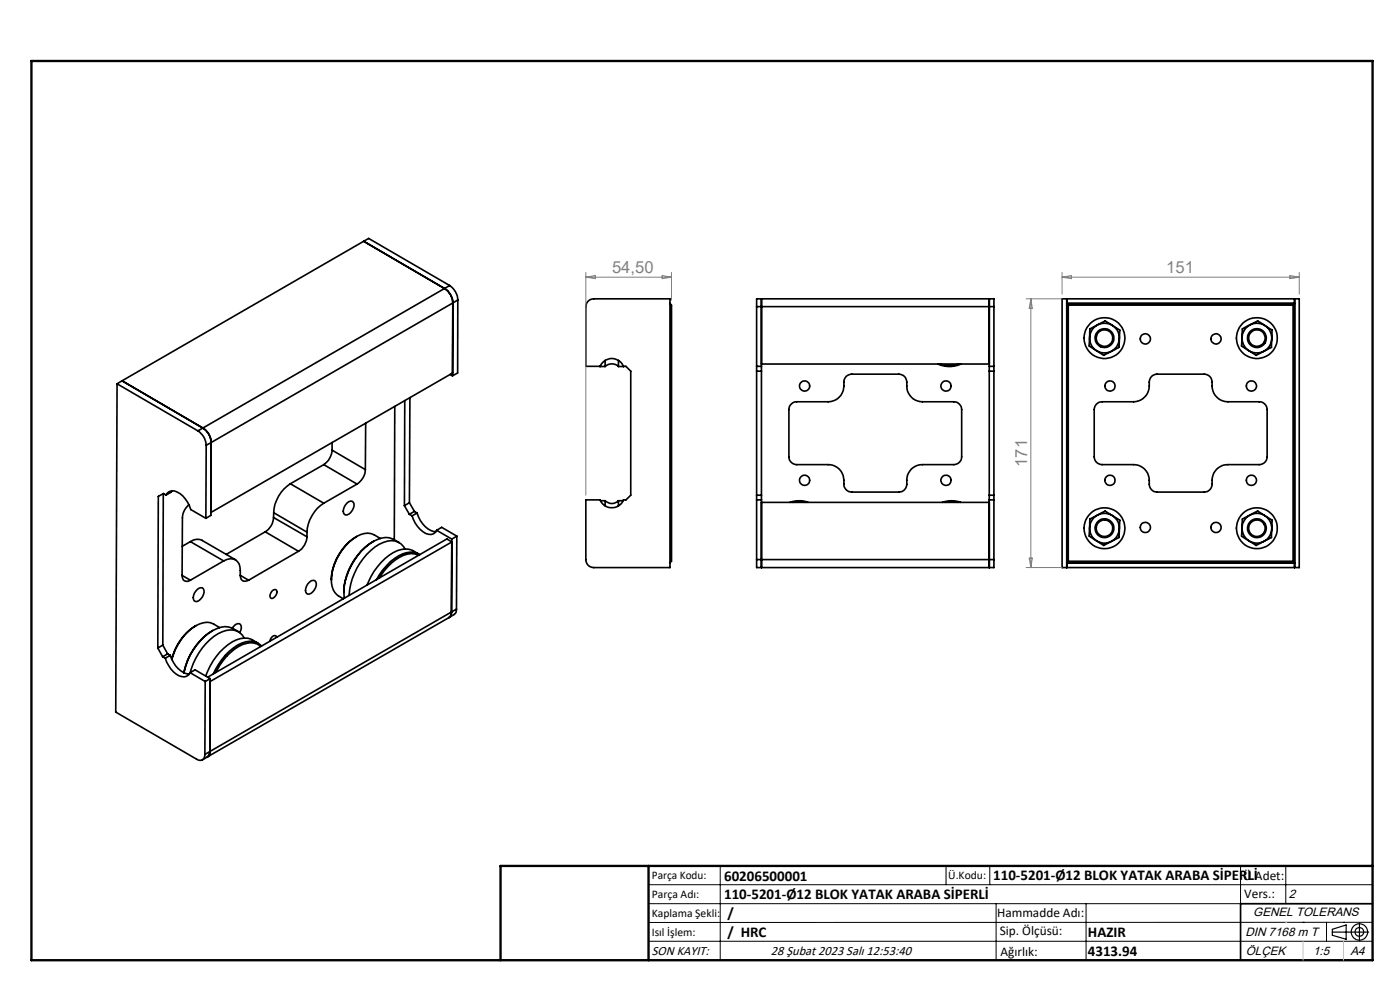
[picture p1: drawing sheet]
<svg xmlns="http://www.w3.org/2000/svg" width="297mm" height="210mm" viewBox="0 0 297 210" stroke-linecap="round" stroke-linejoin="round" font-family="sans-serif">
<g fill="none" stroke="#000" stroke-width=".35">
<path d="M77.2 51.2l17.1 10M77.2 51.2l1-.6 17.2 10M77.2 51.2l-51.3 29.6M94.3 61.2a3.7 3.7 0 0 1 1.8 3.1M94.3 61.2l-51.3 29.6M95.4 60.6a3.9 3.9 0 0 1 1.7 3M95.4 60.6l-1.1 .6M95.5 79.4l.5 .3M96.1 64.3l-.1 15.4M96.1 64.3l-51.3 29.6M96.1 64.3l-.1 14.8-51.3 29.6M97.1 63.6l-1 .7"/>
<path d="M97.1 63.6v15.5l-1.1 .6M124.8 63.9l.5-.4 .7-.1h16.1v57h-16.1a1.69 1.69 0 0 1-1.7-1.7v-12.7h3a2.66 2.66 0 0 0 2.5 1.7 2.66 2.66 0 0 0 2.5-1.7h.5l1-1v-26.3l-1-1h-.5a2.66 2.66 0 0 0-2.5-1.7 2.66 2.66 0 0 0-2.5 1.7h-3v-12.7l.1-.6zM127.2 77.7h.1M127.3 77.7h1.1M127.3 77.7h.1M128.4 77.7a2.05 2.05 0 0 1 2.8 0M128.4 76.4v1.3M131.2 76.4v1.3M131.2 77.7h1.1M132.3 77.7h.1M142.1 64.4l.4 .3v54.4l-.4 .3M160.5 65v-1.6h50.4v1.6"/>
<path d="M160.5 77.7h1M160.5 65v53.7M160.5 65h50.4M160.5 78.7h1M161.5 63.4v57M161.5 77.2h48.4M198.9 77.2a5.9 5.9 0 0 0 4.9 0M199.4 77.2l1 .3a5.6 5.6 0 0 0 3-.3M209.9 63.4v57M209.9 77.7h1M209.9 78.7h1M210.9 65v53.7"/>
<path d="M225.3 63.4h50.3v57h-50.3zM226.3 63.4v57M226.6 64.7v54.4M226.6 64.7l-.3-.3h48.3l-.3 .3M226.6 64.7h47.7M231.2 69.8l3.3-1.7 1.4 .9 1.7 1-.2 3.7-3.3 1.7-3-2zM263.6 69.8l3.2-1.7 .7 .4 2.4 1.5-.2 3.7-3.2 1.7-2.3-1.5-.8-.5zM274.3 64.7v54.4M274.6 63.4v57M24.8 81.4l-.2 69.7 17.1 9.9a1.07 1.07 0 0 0 1.2 .2 1.07 1.07 0 0 0 .6-1.2M24.8 81.4l17.2 10M25.9 80.8l-1.1 .6"/>
<path d="M25.9 80.8l17.1 10M42 91.4a3.8 3.8 0 0 1 1.7 3.1M43 90.8a3.7 3.7 0 0 1 1.8 3.1M43 90.8l-1 .6M43.7 94.5v15.5M44.8 93.9l-1.1 .6M44.8 93.9l-.1 15.4-1 .7M68.7 98.6l7 4.1M68.7 98.6l-7.1 4M70.4 95.5a4.1 4.1 0 0 1-1.7 3.1M70.4 95.5l7.1 4.1M70.4 93.9v1.6"/>
<path d="M77.5 99.6a3.8 3.8 0 0 1-1.8 3.1M77.6 89.8l-.1 9.8M83.7 86.2l-.1 28.3M85.9 85l-.1 22.3M87 84.3l-.1 22.3M167.9 85.7l.5-.4 .6-.1h6.7a3.5 3.5 0 0 0 3.3-4.1 1.63 1.63 0 0 1 1.7-1.7h10a1.87 1.87 0 0 1 1.7 2.5 3.3 3.3 0 0 0 3.3 3.3h6.7a1.69 1.69 0 0 1 1.6 1.7v10a1.69 1.69 0 0 1-1.6 1.7h-6.7a3.4 3.4 0 0 0-3.3 4.1 1.69 1.69 0 0 1-1.7 1.7h-10a1.63 1.63 0 0 1-1.7-1.7 3.5 3.5 0 0 0-3.3-4.1h-6.7a1.69 1.69 0 0 1-1.6-1.7v-10l.1-.7zM232.6 85.7l.6-.4 .6-.1h6.7a3.5 3.5 0 0 0 3.3-4.1 1.69 1.69 0 0 1 1.7-1.7h10a1.88 1.88 0 0 1 1.6 2.5 3.4 3.4 0 0 0 3.4 3.3h6.6a1.69 1.69 0 0 1 1.7 1.7v10a1.69 1.69 0 0 1-1.7 1.7h-6.6a3.4 3.4 0 0 0-3.4 4.1 1.69 1.69 0 0 1-1.6 1.7h-10a1.88 1.88 0 0 1-1.7-2.5 3.3 3.3 0 0 0-3.3-3.3h-6.7a1.69 1.69 0 0 1-1.7-1.7v-10l.2-.7zM34.6 104.7l-.1 32.1M35.2 105a1.84 1.84 0 0 1 3-.3 6.7 6.7 0 0 1 2.3 3.4l3.2 1.9M35.2 105l-.5-.3-1.1 .6-.1 32.2M36.4 104.1l-.1 .3-1.1 .6M40.1 107.1l-.9 1-.5 1.3-.1 12.7"/>
<path d="M40.4 114.9a2.36 2.36 0 0 1 2.5-.3l7.1 4.1M40.4 114.9l7 4.1M40.4 114.9l-1.7 1M47.4 119a2.15 2.15 0 0 1 2.6-.3 2.15 2.15 0 0 1 1 2.3v1.1M47.4 119l-7 4.1M56.3 112.8l7 4.1M56.3 112.8l-8.3 4.8M58 109.8a3.7 3.7 0 0 1-1.7 3M58 109.8l7.1 4.1M58.1 108.8l7 4.1M58.1 108.8l-.1 1M61.6 102.6a7.8 7.8 0 0 0-3.5 6.2"/>
<path d="M61.6 102.6l7.1 4.1M63.3 116.9l-10.6 6.2M65.1 113.9a3.9 3.9 0 0 1-1.8 3M65.1 112.9v1M68.7 106.7a7.9 7.9 0 0 0-3.6 6.2M73.7 106.6a.78 .78 0 0 1 .8-.3 .78 .78 0 0 1 .6 .6 2.3 2.3 0 0 1-1.8 2.3 1.38 1.38 0 0 1 0-2.2zM75.7 113.8a11.3 11.3 0 0 0-5.4 9.2M75.7 102.7l-7 4M79.2 114.8a13.2 13.2 0 0 0-6.2 10.8M80.7 114.2a4.1 4.1 0 0 0-5.8 .1 11.7 11.7 0 0 0-4.6 9.3 3.8 3.8 0 0 0 2.5 3.4M84.7 115.1a4.4 4.4 0 0 0-5.4-.3 13.5 13.5 0 0 0-6.3 11.6l.1 .5M85.8 107.3l1.1 1.8"/>
<path d="M85.9 116.4a3.4 3.4 0 0 0-4.6-1.3 13.2 13.2 0 0 0-7.1 9.9l-.1 1.3M86.9 109.1l.5 .3M86.9 106.6l-1.1 .7M86.9 106.6l1 1.9M87.4 109.4a5.7 5.7 0 0 0 3.5 3.9 1.43 1.43 0 0 0 1.7-.8M87.9 108.5l-1 .6M87.9 108.5l.6 .3M88.5 108.8a5 5 0 0 0 4 4M88.5 108.8l-1.1 .6M88.8 117.8a4 4 0 0 0-4 .4 12.4 12.4 0 0 0-4.3 4.4M88.8 117.5a4.7 4.7 0 0 0-6.2 .3 14.6 14.6 0 0 0-4.7 6.3M89 117.7a4 4 0 0 0-4.4 .2 13.1 13.1 0 0 0-4.7 5.1"/>
<path d="M92.6 112.5l3.2 1.9M92.6 112.5l1.1-.6 3.2 1.8M95.8 114.4v15.4M96.9 113.7l-1.1 .7M96.9 113.7l-.1 15.5M127.4 106.2h1M128.4 106.2a1.96 1.96 0 0 0 2.8 0M128.4 106.2v1.1M131.2 106.2v1.1M131.2 106.2h1M160.5 118.7v1.7h50.4v-1.7M160.5 106h1"/>
<path d="M160.5 118.7h50.4M160.5 105h1M161.5 106.6h48.4M167.6 106.6l.8-.3a5.4 5.4 0 0 1 3.1 .3M168.2 106.6l1.3-.2 1.4 .2M199.9 106.6l.1-.1a5.6 5.6 0 0 1 3.8 .1M200.5 106.6l1.1-.2 1.6 .2M209.9 106h1M209.9 105h1M226.6 119.1l-.3 .3h48.3l-.3-.3M226.6 119.1h47.7M231.2 110.1l3.3-1.7 3.1 1.9-.2 3.7-3.3 1.7-3-2z"/>
<path d="M263.6 110.1l3.2-1.7 3.1 1.9-.2 3.7-3.2 1.7-2.3-1.4-.8-.6zM33.5 137.5l1 1.8M34.5 139.3l.6 .3M34.5 136.8l-1 .7M34.5 136.8l1.1 1.9M35.1 139.6a5.7 5.7 0 0 0 3.5 3.9 1.48 1.48 0 0 0 1.7-.8M35.6 138.7l-1.1 .6M35.6 138.7l.5 .3M36.1 139a5.1 5.1 0 0 0 4 4M36.1 139l-1 .6M38.6 122.1a1.07 1.07 0 0 0 .5 1.1 1.07 1.07 0 0 0 1.3-.1M38.6 122.1l1.8 1"/>
<path d="M41.6 132.7a11.2 11.2 0 0 0-5.2 7.1M41.9 125a.78 .78 0 0 1 1-.3 .78 .78 0 0 1 .4 1 2.19 2.19 0 0 1-1.8 1.9 .88 .88 0 0 1-.4-1.3l.1-.5zM45.1 133.7a13.4 13.4 0 0 0-6.1 9 13.5 13.5 0 0 1 7-9.4 4.3 4.3 0 0 1 4.6 .7M46.6 133.1a4 4 0 0 0-5.1-.4 11.9 11.9 0 0 0-5 7.2M49.2 133.2a1.22 1.22 0 0 1 1.8-.7 1.66 1.66 0 0 1-.1 1.7M51 122.1a1.08 1.08 0 0 0 .5 1.1 1.08 1.08 0 0 0 1.2-.1M51 122.1l1.7 1M51.8 135.4a3.3 3.3 0 0 0-4.7-1.4 13.2 13.2 0 0 0-6.7 8.7M54.8 136.4a4.7 4.7 0 0 0-6.4 .4 14.3 14.3 0 0 0-4.8 6.6M55.3 137.1a3.8 3.8 0 0 0-4.7 .1 12.7 12.7 0 0 0-4.8 5.5M55.5 137a3.5 3.5 0 0 0-4.2-.6 12.5 12.5 0 0 0-6 6.5M57.7 125.4l.3-.3h.5a1.2 1.2 0 0 1-1 1.8 1.03 1.03 0 0 1 .2-1.5z"/>
<path d="M58.7 135.2l-.2-.3a1.2 1.2 0 0 0-1.2 1.1M65.3 123.8a1.06 1.06 0 0 1 1.7-.4 2.14 2.14 0 0 1-1.7 2.6 1.38 1.38 0 0 1 0-2.2zM95.3 131l-51.3 29.5M95.8 129.8l-.2 .7-.3 .5M95.8 129.8l-51.3 29.6M96.8 129.2a1.1 1.1 0 0 1-.5 1.1l-1 .7M96.8 129.2l-1 .6M40.3 142.7l3.2 1.9M40.3 142.7l1.1-.6 3.2 1.9M43.5 144.6v15.4M44.1 143.6l50.7-29.3 1 .7-51.2 29.6M44.5 159.4l-.1 .7-.4 .4"/>
<path d="M44.5 159.4l-1 .6M44.6 144l-1.1 .6M44.6 144l-.1 15.4M44 160.5l-1.1 .7M291.2 191.7h-28v12"/>
<circle cx="234.3" cy="71.7" r="3.2"/>
<circle cx="234.3" cy="71.7" r="1.74"/>
<circle cx="234.3" cy="71.7" r="2.01"/>
<circle cx="234.3" cy="71.7" r="4.3"/>
<circle cx="243" cy="71.9" r="1.08"/>
<circle cx="258" cy="71.9" r="1.08"/>
<circle cx="266.6" cy="71.7" r="4.3"/>
<circle cx="266.6" cy="71.7" r="2.01"/>
<circle cx="266.6" cy="71.7" r="1.76"/>
<circle cx="266.6" cy="71.7" r="3.2"/>
<circle cx="170.7" cy="81.9" r="1.08"/>
<circle cx="200.7" cy="81.9" r="1.08"/>
<circle cx="235.5" cy="81.9" r="1.09"/>
<circle cx="265.5" cy="81.9" r="1.08"/>
<circle cx="170.7" cy="101.9" r="1.08"/>
<circle cx="200.7" cy="101.9" r="1.08"/>
<circle cx="234.3" cy="112" r="3.2"/>
<circle cx="234.3" cy="112" r="2"/>
<circle cx="234.3" cy="112.1" r="1.75"/>
<circle cx="234.3" cy="112.1" r="4.3"/>
<circle cx="235.5" cy="101.9" r="1.09"/>
<circle cx="243" cy="111.9" r="1.08"/>
<circle cx="258" cy="111.9" r="1.08"/>
<circle cx="265.5" cy="101.9" r="1.08"/>
<circle cx="266.6" cy="112.1" r="4.3"/>
<circle cx="266.6" cy="112.1" r="1.75"/>
<circle cx="266.6" cy="112.1" r="1.99"/>
<circle cx="266.6" cy="112.1" r="3.2"/>
</g>
<g fill="none" stroke="#000" stroke-width=".25">
<path d="M282.6 197.7h7.8M282.6 197.1l3-.9v3l-3-.8zM288.4 195.8v3.8M106.2 203.7h185"/>
<circle cx="288.4" cy="197.7" r="1.74"/>
<circle cx="288.4" cy="197.7" r=".93"/>
</g>
<g fill="none" stroke="#000" stroke-width=".21">
<path d="M137.6 187.7h153.6M137.6 191.7h153.6M137.6 199.7h153.6M152.8 183.7v20M200.7 183.7v4M210 183.7v4M211.3 191.7v12M230.4 191.7v12M263.2 183.7v20M272.8 183.7v8M276.4 195.6h.1M281.4 195.6v4.1"/>
<path d="M285 195.6h.1M291.2 195.6l-153.6 .1"/>
</g>
<path d="M6.7 12.9h284.5v190.8h-284.5zM137.6 183.7v20M291.2 183.7h-185v20" fill="none" stroke="#000" stroke-width=".5"/>
<path d="M276.4 199.7v4M285 199.7v4" fill="none" stroke="#c0c0c0" stroke-width=".21"/>
<path d="M272.8 195.6h.1" fill="none" stroke="#c0c0c0" stroke-width=".25"/>
<g fill="none" stroke="#808080" stroke-width=".21">
<path d="M124.3 58.8h18.2M124.3 57.8v47.2M124.3 58.8l2-.4v.7zM140.5 58.4l2 .4-2 .3zM142.5 57.8v5.9M225.3 57.8v4.6M225.3 58.8h50.3M225.3 58.8l2-.4v.7zM273.6 58.4l2 .4-2 .3zM275.6 57.8v4.6M217.7 63.4h7.6M218.7 63.4v57"/>
<path d="M218.7 63.4l.3 2h-.7zM218.3 118.4h.7l-.3 2zM217.7 120.4h7.6"/>
</g>
<g font-size="3.5" fill="#808080">
<text x="129.9" y="58">54,50</text>
<text x="247.4" y="58">151</text>
<text x="217.9" y="99" transform="rotate(-90 217.9 99)">171</text>
</g>
<g font-size="3.2">
<text x="153.6" y="186.8">60206500001</text>
<text x="153.6" y="190.8">110-5201-Ø12 BLOK YATAK ARABA SİPERLİ</text>
<text x="210.7" y="186.6">110-5201-Ø12 BLOK YATAK ARABA SİPERLİ</text>
<text x="154.3" y="194.8">/</text>
<text x="154.3" y="198.8">/ HRC</text>
<text x="230.8" y="198.7">HAZIR</text>
<text x="230.8" y="202.8">4313.94</text>
</g>
<g font-size="2.8">
<text x="263.7" y="186.7">Ü.Adet:</text>
<text x="263.9" y="190.5">Vers.:</text>
<text x="211.5" y="194.5">Hammadde Adı:</text>
<text x="138.3" y="202.6">SON KAYIT:</text>
<text x="163.6" y="202.6">28 Şubat 2023 Salı 12:53:40</text>
<text x="212.1" y="198.4">Sip. Ölçüsü:</text>
<text x="212.2" y="202.7">Ağırlık:</text>
</g>
<g font-size="2.6">
<text x="273.4" y="190.4">2</text>
<text x="265.9" y="194.4">GENEL TOLERANS</text>
<text x="264.2" y="198.5">DIN 7168 m T</text>
<text x="264.3" y="202.6">ÖLÇEK</text>
<text x="278.5" y="202.6">1:5</text>
<text x="286.5" y="202.6">A4</text>
</g>
<g font-size="2.5">
<text x="138.3" y="186.4">Parça Kodu:</text>
<text x="138.3" y="190.5">Parça Adı:</text>
<text x="201.2" y="186.5">Ü.Kodu:</text>
<text x="138.3" y="194.5">Kaplama Şekli:</text>
<text x="138.3" y="198.6">Isıl İşlem:</text>
</g>
</svg>
